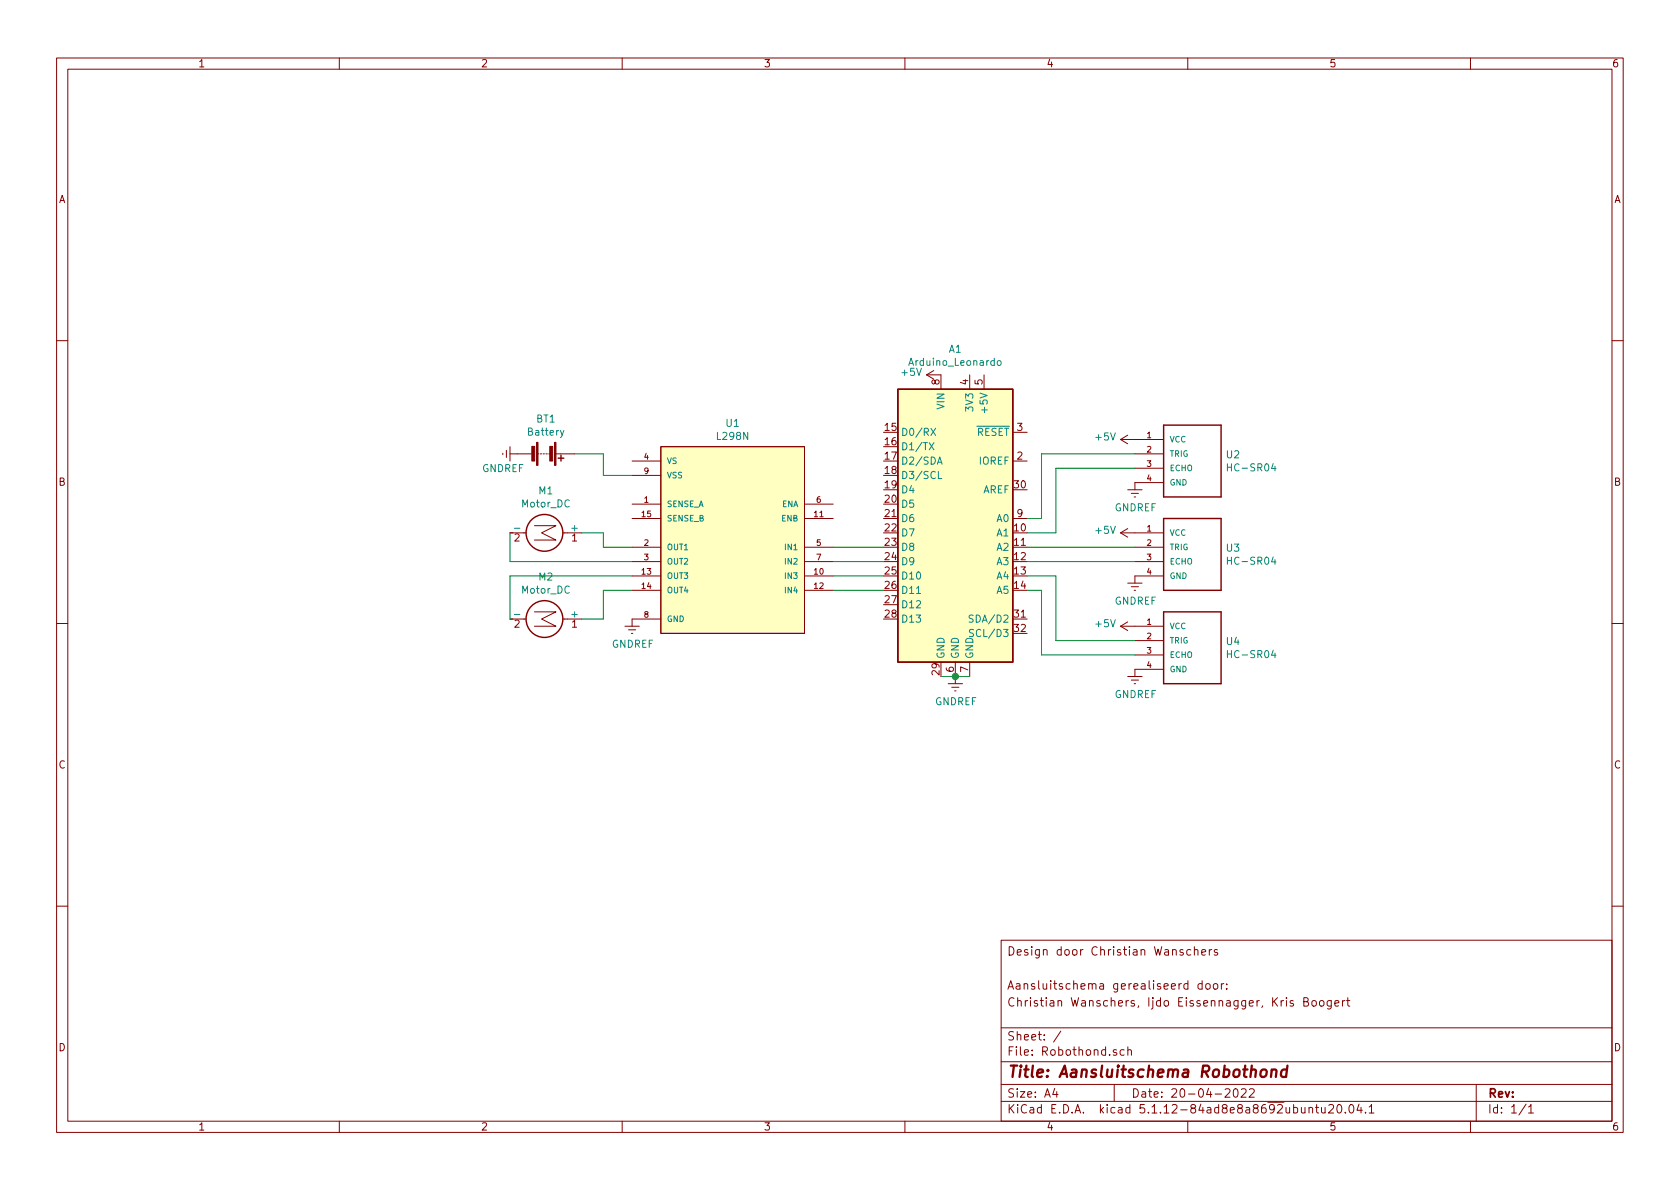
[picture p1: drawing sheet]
<svg xmlns="http://www.w3.org/2000/svg" width="297mm" height="210mm" viewBox="0 0 297 210" stroke-linecap="round" stroke-linejoin="round" font-family="sans-serif">
<g fill="none" stroke="#840000" stroke-width=".18">
<path d="M10 10.3h277v189.9h-277zM12 12.2h273v186.1h-273zM60 10.3v1.9M110 10.3v1.9M160 10.3v1.9M210 10.3v1.9M260 10.3v1.9M10 60.2h2M89.5 79.6v1.3M90.2 79v2.5M116.8 79h25.4v33h-25.4zM163.8 66.3h2.6v2.5"/>
<path d="M163.8 66.3l1.3 .8M165.1 65.5l-1.3 .8M171.4 66.3v2.5M174 66.3v2.5M179.1 76.4h2.5M198.1 77.7l1.3 .8M198.1 77.7h7.6M199.4 77l-1.3 .7M285 60.2h2M88.9 80.1v.3M90.2 80.3h3.8M90.2 94.2h2.8"/>
<path d="M94.5 93h3.8l-2.5 1.2 2.5 1.3h-3.8M95 80.3h.2M95.5 80.3h.3M96 80.3h.3M96.5 80.3h.3M97 80.3h.3M98.3 80.3h3.3M99.5 94.2h3.4M111.8 81.5h5M111.8 91.7h5M111.8 89.1h5M111.8 96.8h5"/>
<path d="M111.8 99.3h5M111.8 84.1h5M142.2 91.7h5.1M142.2 89.1h5.1M142.2 96.8h5.1M142.2 99.3h5.1M179.1 81.5h2.5M179.1 91.7h2.5M198.1 94.2l1.3 .8M198.1 94.2h7.6M199.4 93.5l-1.3 .7M199.4 86.6h2.5"/>
<path d="M200 87.2h1.3M200.5 87.9h.3M200.7 80.3h5M200.7 96.8h5M200.7 99.3h5M200.7 82.8h5M205.7 85.3h-5v1.3M10 110.3h2M90.2 109.5h2.8M94.5 108.2h3.8l-2.5 1.3 2.5 1.2h-3.8M99.5 109.5h3.4M110.5 110.7h2.5"/>
<path d="M111.1 111.4h1.3M111.6 112h.3M111.8 101.8h5M111.8 104.4h5M116.8 109.5h-5v1.2M142.2 101.8h5.1M142.2 104.4h5.1M168.9 117.1v3.8M171.4 117.1v2.5M198.1 110.7l1.3 .8M198.1 110.7h7.6M199.4 110l-1.3 .7"/>
<path d="M199.4 119.6h2.5M199.4 103.1h2.5M200 103.8h1.3M200.5 104.4h.3M200.7 113.3h5M200.7 115.8h5M205.7 101.8h-5v1.3M205.7 118.4h-5v1.2M285 110.3h2M167.6 120.9h2.6M168.3 121.5h1.2M168.8 122.2h.2"/>
<path d="M200 120.3h1.3M200.5 120.9h.3M10 160.2h2M177 166.3h108v32h-108zM210.5 168l-.4-.1-.3 .3 .2 .6h.5M211.2 168l.2-.1 .4 .1v.9M211.2 167.4v1.5M212.5 168.4l.7-.1-.1-.3-.4-.1-.2 .2v.7h.6M212.5 174l-.4-.1-.3 .3 .1 .6 .2 .1 .4-.1M212.5 173.4v1.5M213.3 174.1l.2-.2 .4 .2v.7l-.2 .1-.4-.1zM213.8 167.9v1"/>
<path d="M214.2 167.9l-.4 .3M214.6 174.1l.2-.2 .4 .2v.7l-.2 .1-.4-.1zM215.2 168l-.3-.1-.2 .2 .1 .2 .4 .2v.3h-.5M216 173.9v1M216.4 173.9l-.4 .3M216.9 174.8v.1M216.9 174v.1M228.7 177l-.4-.1-.2 .2 .1 .3 .5 .1v.3h-.6M230.5 177.1l.7-.1 .1-.3-.1-.2-.7-.1v1.5h.6l.3-.3a.41 .41 0 0 0-.4-.5M232 177.1l.2-.2 .5 .2v.7l-.3 .1-.4-.1zM233.4 177.1l.2-.2 .4 .2v.7l-.2 .1-.4-.1zM235.4 176.9v1.2l-.3 .3h-.4"/>
<path d="M235.4 177l-.5-.1-.3 .3 .1 .6 .2 .1 .5-.1M236 177.4l.7-.1v-.3l-.5-.1-.2 .2 .1 .7h.6M237.4 176.9v1M237.8 176.9l-.4 .3M238.1 176.9h.6M238.3 176.4v1.3l.4 .2M285 160.2h2M60 198.3v1.9M110 198.3v1.9M160 198.3v1.9M177 194.8h108M177 191.8h108"/>
<path d="M177 187.8h108M177 181.8h108M186.5 192.5l-.4 1h1M186.8 193v1M187.6 182.3l-1.3 2M197 191.8v3M197.4 185.7a.37 .37 0 0 0-.6 .1l.1 .2 .5 .2 .1 .1-.2 .3-.5-.1M198.8 185.7l-.5-.1-.3 .3 .1 .6 .2 .1 .5-.1M199.4 185.7h.1a.37 .37 0 0 1 .6 .1v.8M199.4 185.1v1.5M210 198.3v1.9M216.6 192.7l.2-.2h.4l.3 .5-.9 1h.9"/>
<path d="M218.2 192.7l.3-.2a.94 .94 0 0 1 0 1.5l-.4-.3v-.6zM219.5 192.7l.2-.2h.3l.3 .2v.3v.2l-.9 .8h.9M220.9 192.7l.2-.2h.4l.2 .2 .1 .3-1 1h1M231.4 196l.2-.2 .4 .1 .1 .9M231.4 195.8v1M232.6 195.8h.5M232.8 195.3v1.3l.3 .2M233.7 195.8v.8a.37 .37 0 0 0 .6 .1M234.3 195.8v1M234.9 195.5l.3-.2h.3l.2 .2 .1 .3-.1 .2-.8 .8h.9M236.5 195.5l.2-.2a.8 .8 0 0 1 .6 .8 .8 .8 0 0 1-.6 .7l-.2-.1-.1-.4zM237.9 196.7v.1"/>
<path d="M238.7 195.5l.2-.2a.8 .8 0 0 1 .5 .8 .8 .8 0 0 1-.5 .7l-.2-.1-.2-.4zM240.3 195.2l-.4 1.1h1M240.6 195.8v1M241.4 196.7v.1M242.1 195.8l.4-.5v1.5M242.1 196.8h.8M260 198.3v1.9M261 191.8v6.5M269.8 195.2l-1.2 2M270.3 195.8l.4-.5v1.5M270.3 196.8h.8"/>
</g>
<path d="M223 189.3a.54 .54 0 0 1 .6-.2 .54 .54 0 0 1 .4 .4l-.1 .6a.56 .56 0 0 1-.5 .4 .56 .56 0 0 1-.6-.4zM224.8 189.3a.52 .52 0 0 1 .9 .1l-.1 1M224.9 189.1l-.2 1.3M227.5 189.2a.68 .68 0 0 0-1 .3v.8l.3 .1 .6-.1M227.6 188.4l-.2 2" fill="none" stroke="#840000" stroke-width=".41"/>
<g fill="none" stroke="#840000" stroke-width=".25">
<path d="M158.7 68.8h20.4v48.3h-20.4zM205.7 75.2h10.2v12.7h-10.2zM98.7 81h1M99.2 80.5v1M205.7 91.7h10.2v12.7h-10.2zM205.7 108.2h10.2v12.7h-10.2z"/>
<circle cx="96.3" cy="94.2" r="3.3"/>
<circle cx="96.3" cy="109.5" r="3.3"/>
</g>
<g fill="#ffffc2" stroke="#ffffc2" stroke-width=".18">
<path d="M158.7 68.8h20.4v48.3h-20.4z"/>
<path d="M116.8 79h25.4v33h-25.4z"/>
</g>
<g fill="none" stroke="#008484" stroke-width=".18">
<path d="M99.7 76.1l-.4 1.2-.2 .1M164.3 78.3l.8 1.2M164.6 75.7l.8 1.3M165.1 78.3l-.8 1.2M165.4 75.7l-.8 1.3M176.5 63.8h.3l.2 .2-.1 .6h-.3l-.3-.2zM165.7 82.1l.5-1.3 .4 1.3M165.9 81.7h.5M165.9 83.4v1.2h.6M225.1 82l-.3 .8h.8M225.1 98.5l-.3 .9h.8M172.1 108.8h-.5l-.2 .1v.4l.6 .2 .1 .3-.3 .2h-.5"/>
<path d="M172.1 111.4l-.5-.1-.2 .1v.4l.6 .2 .1 .3-.2 .3-.5-.1M225.1 115l-.3 .9h.8"/>
</g>
<g fill="#840000" stroke="#840000" stroke-width=".18">
<path d="M94.9 78.2h.2v4.1h-.2z"/>
<path d="M98 78.2h.3v4.1h-.3z"/>
<path d="M94 78.9h.5v2.6h-.5z"/>
<path d="M97.2 78.9h.5v2.6h-.5z"/>
</g>
<g fill="none" stroke="#008400" stroke-width=".18">
<path d="M90.2 94.2v5.1h21.6M101.6 80.3h5.1v3.8h5.1M102.9 94.2h3.8v2.6h5.1M147.3 99.3h8.9M147.3 96.8h8.9M181.6 99.3h19.1M181.6 96.8h19.1M200.7 80.3h-16.6v11.4h-2.5M200.7 82.8h-14v11.4h-5.1M111.8 101.8h-21.6v7.7M111.8 104.4h-5.1v5.1h-3.8M147.3 101.8h8.9"/>
<path d="M147.3 104.4h8.9M166.4 119.6h5M181.6 101.8h5.1v11.5h14M181.6 104.4h2.5v11.4h16.6"/>
</g>
<circle cx="168.9" cy="119.6" r=".51" fill="#008400" stroke="#008400" stroke-width=".25"/>
<text font-size="2.8" fill="#840000" x="178" y="190.5">Title: Aansluitschema Robothond</text>
<g font-size="2.1" fill="#840000">
<text x="178" y="169">Design door Christian Wanschers</text>
<text x="178" y="178">Christian Wanschers, Ijdo Eissennagger, Kris Boogert</text>
<text x="178" y="175">Aansluitschema gerealiseerd door:</text>
<text x="178" y="184">Sheet: /</text>
<text x="178" y="186.7">File: Robothond.sch</text>
<text x="178" y="196.9">KiCad E.D.A. kicad 5.1.12-84ad8e8a8692ubuntu20.04.1</text>
<text x="178" y="194.1">Size: A4</text>
<text x="200" y="194.1">Date: 20-04-2022</text>
<text x="263" y="194.1">Rev:</text>
<text x="263" y="196.9">Id: 1/1</text>
</g>
<g font-size="1.8" fill="#840000">
<text x="35" y="11.9">1</text>
<text x="85" y="11.9">2</text>
<text x="135" y="11.9">3</text>
<text x="185" y="11.9">4</text>
<text x="235" y="11.9">5</text>
<text x="285" y="11.9">6</text>
<text x="10.4" y="35.9">A</text>
<text x="285.4" y="35.9">A</text>
<text x="166.1" y="68" transform="rotate(-90 166.1 68)">8</text>
<text x="171.2" y="68" transform="rotate(-90 171.2 68)">4</text>
<text x="173.7" y="68" transform="rotate(-90 173.7 68)">5</text>
<text x="156.5" y="76.2">15</text>
<text x="179.9" y="76.2">3</text>
<text x="156.5" y="78.7">16</text>
<text x="156.5" y="81.3">17</text>
<text x="156.5" y="83.8">18</text>
<text x="179.9" y="81.3">2</text>
<text x="10.4" y="85.9">B</text>
<text x="156.5" y="86.4">19</text>
<text x="156.5" y="88.9">20</text>
<text x="179.4" y="86.4">30</text>
<text x="285.4" y="85.9">B</text>
<text x="91" y="95.8">2</text>
<text x="101.1" y="95.8">1</text>
<text x="156.5" y="91.4">21</text>
<text x="156.5" y="94">22</text>
<text x="179.4" y="94">10</text>
<text x="179.9" y="91.4">9</text>
<text x="156.5" y="96.5">23</text>
<text x="156.5" y="99.1">24</text>
<text x="156.5" y="101.6">25</text>
<text x="179.4" y="96.5">11</text>
<text x="179.4" y="99.1">12</text>
<text x="179.4" y="101.6">13</text>
<text x="156.5" y="104.1">26</text>
<text x="156.5" y="106.7">27</text>
<text x="179.4" y="104.1">14</text>
<text x="91" y="111">2</text>
<text x="101.1" y="111">1</text>
<text x="156.5" y="109.2">28</text>
<text x="179.4" y="109.2">31</text>
<text x="179.4" y="111.8">32</text>
<text x="166.1" y="119.3" transform="rotate(-90 166.1 119.3)">29</text>
<text x="168.7" y="118.8" transform="rotate(-90 168.7 118.8)">6</text>
<text x="171.2" y="118.8" transform="rotate(-90 171.2 118.8)">7</text>
<text x="10.4" y="135.9">C</text>
<text x="285.4" y="135.9">C</text>
<text x="10.4" y="185.9">D</text>
<text x="285.4" y="185.9">D</text>
<text x="35" y="199.9">1</text>
<text x="85" y="199.9">2</text>
<text x="135" y="199.9">3</text>
<text x="185" y="199.9">4</text>
<text x="235" y="199.9">5</text>
<text x="285" y="199.9">6</text>
</g>
<g font-size="1.8" fill="#008484">
<text x="161" y="64.7">Arduino_Leonardo</text>
<text x="167.8" y="62.4">A1</text>
<text x="159.5" y="66.5">+5V</text>
<text x="93.5" y="77">Battery</text>
<text x="94.8" y="74.7">BT1</text>
<text x="126.9" y="77.8">L298N</text>
<text x="128.4" y="75.5">U1</text>
<text x="159.3" y="77.1">D0/RX</text>
<text x="167" y="72.3" transform="rotate(-90 167 72.3)">VIN</text>
<text x="172.1" y="72.5" transform="rotate(-90 172.1 72.5)">3V3</text>
<text x="172.7" y="77.1">RESET</text>
<text x="174.6" y="72.5" transform="rotate(-90 174.6 72.5)">+5V</text>
<text x="193.8" y="77.9">+5V</text>
<text x="85.2" y="83.5">GNDREF</text>
<text x="159.3" y="79.6">D1/TX</text>
<text x="159.3" y="82.2">D2/SDA</text>
<text x="173.2" y="82.2">IOREF</text>
<text x="216.9" y="81">U2</text>
<text x="217.5" y="83.4">HC-SR04</text>
<text x="92.3" y="89.7">Motor_DC</text>
<text x="95.3" y="87.4">M1</text>
<text x="159.3" y="84.7">D3/SCL</text>
<text x="159.3" y="87.2">D4</text>
<text x="159.3" y="89.8">D5</text>
<text x="173.7" y="87.2">AREF</text>
<text x="91.2" y="94">-</text>
<text x="101.1" y="94">+</text>
<text x="159.3" y="92.3">D6</text>
<text x="159.3" y="94.9">D7</text>
<text x="176.3" y="94.9">A1</text>
<text x="176.3" y="92.3">A0</text>
<text x="193.8" y="94.4">+5V</text>
<text x="197.1" y="90.4">GNDREF</text>
<text x="159.3" y="97.4">D8</text>
<text x="159.3" y="99.9">D9</text>
<text x="176.3" y="97.4">A2</text>
<text x="176.3" y="99.9">A3</text>
<text x="216.9" y="97.6">U3</text>
<text x="217.5" y="99.9">HC-SR04</text>
<text x="92.3" y="105">Motor_DC</text>
<text x="95.3" y="102.7">M2</text>
<text x="159.3" y="102.5">D10</text>
<text x="159.3" y="105">D11</text>
<text x="159.3" y="107.6">D12</text>
<text x="176.3" y="102.5">A4</text>
<text x="176.3" y="105">A5</text>
<text x="197.1" y="106.9">GNDREF</text>
<text x="91.2" y="109.2">-</text>
<text x="101.1" y="109.2">+</text>
<text x="159.3" y="110.1">D13</text>
<text x="172.1" y="110.1">SDA/D2</text>
<text x="172.3" y="112.6">SCL/D3</text>
<text x="193.8" y="110.9">+5V</text>
<text x="108.2" y="114.5">GNDREF</text>
<text x="167" y="116.6" transform="rotate(-90 167 116.6)">GND</text>
<text x="169.5" y="116.6" transform="rotate(-90 169.5 116.6)">GND</text>
<text x="172.1" y="116.6" transform="rotate(-90 172.1 116.6)">GND</text>
<text x="216.9" y="114.1">U4</text>
<text x="217.5" y="116.4">HC-SR04</text>
<text x="165.3" y="124.7">GNDREF</text>
<text x="197.1" y="123.4">GNDREF</text>
</g>
<g font-size="1.4" fill="#840000">
<text x="202.8" y="77.5">1</text>
<text x="113.9" y="81.3">4</text>
<text x="113.9" y="83.8">9</text>
<text x="202.8" y="80">2</text>
<text x="202.8" y="82.5">3</text>
<text x="113.9" y="88.9">1</text>
<text x="144.4" y="88.9">6</text>
<text x="202.8" y="85.1">4</text>
<text x="113.5" y="91.4">15</text>
<text x="144" y="91.4">11</text>
<text x="202.8" y="94">1</text>
<text x="113.5" y="101.6">13</text>
<text x="113.9" y="96.5">2</text>
<text x="113.9" y="99.1">3</text>
<text x="144" y="101.6">10</text>
<text x="144.4" y="96.5">5</text>
<text x="144.4" y="99.1">7</text>
<text x="202.8" y="96.5">2</text>
<text x="202.8" y="99.1">3</text>
<text x="202.8" y="101.6">4</text>
<text x="113.5" y="104.1">14</text>
<text x="144" y="104.1">12</text>
<text x="113.9" y="109.2">8</text>
<text x="202.8" y="110.5">1</text>
<text x="202.8" y="113">2</text>
<text x="202.8" y="115.6">3</text>
<text x="202.8" y="118.1">4</text>
</g>
<g font-size="1.4" fill="#008484">
<text x="117.9" y="82">VS</text>
<text x="206.8" y="78.2">VCC</text>
<text x="206.8" y="80.8">TRIG</text>
<text x="206.8" y="83.3">ECHO</text>
<text x="117.9" y="89.7">SENSE_A</text>
<text x="117.9" y="84.6">VSS</text>
<text x="138.2" y="89.7">ENA</text>
<text x="206.8" y="85.8">GND</text>
<text x="117.9" y="92.2">SENSE_B</text>
<text x="138.2" y="92.2">ENB</text>
<text x="206.8" y="94.7">VCC</text>
<text x="117.9" y="97.3">OUT1</text>
<text x="117.9" y="99.8">OUT2</text>
<text x="139" y="97.3">IN1</text>
<text x="139" y="99.8">IN2</text>
<text x="206.8" y="97.3">TRIG</text>
<text x="206.8" y="99.8">ECHO</text>
<text x="117.9" y="102.4">OUT3</text>
<text x="117.9" y="104.9">OUT4</text>
<text x="139" y="102.4">IN3</text>
<text x="139" y="104.9">IN4</text>
<text x="206.8" y="102.4">GND</text>
<text x="117.9" y="110">GND</text>
<text x="206.8" y="111.2">VCC</text>
<text x="206.8" y="113.8">TRIG</text>
<text x="206.8" y="116.3">ECHO</text>
<text x="206.8" y="118.9">GND</text>
</g>
</svg>
